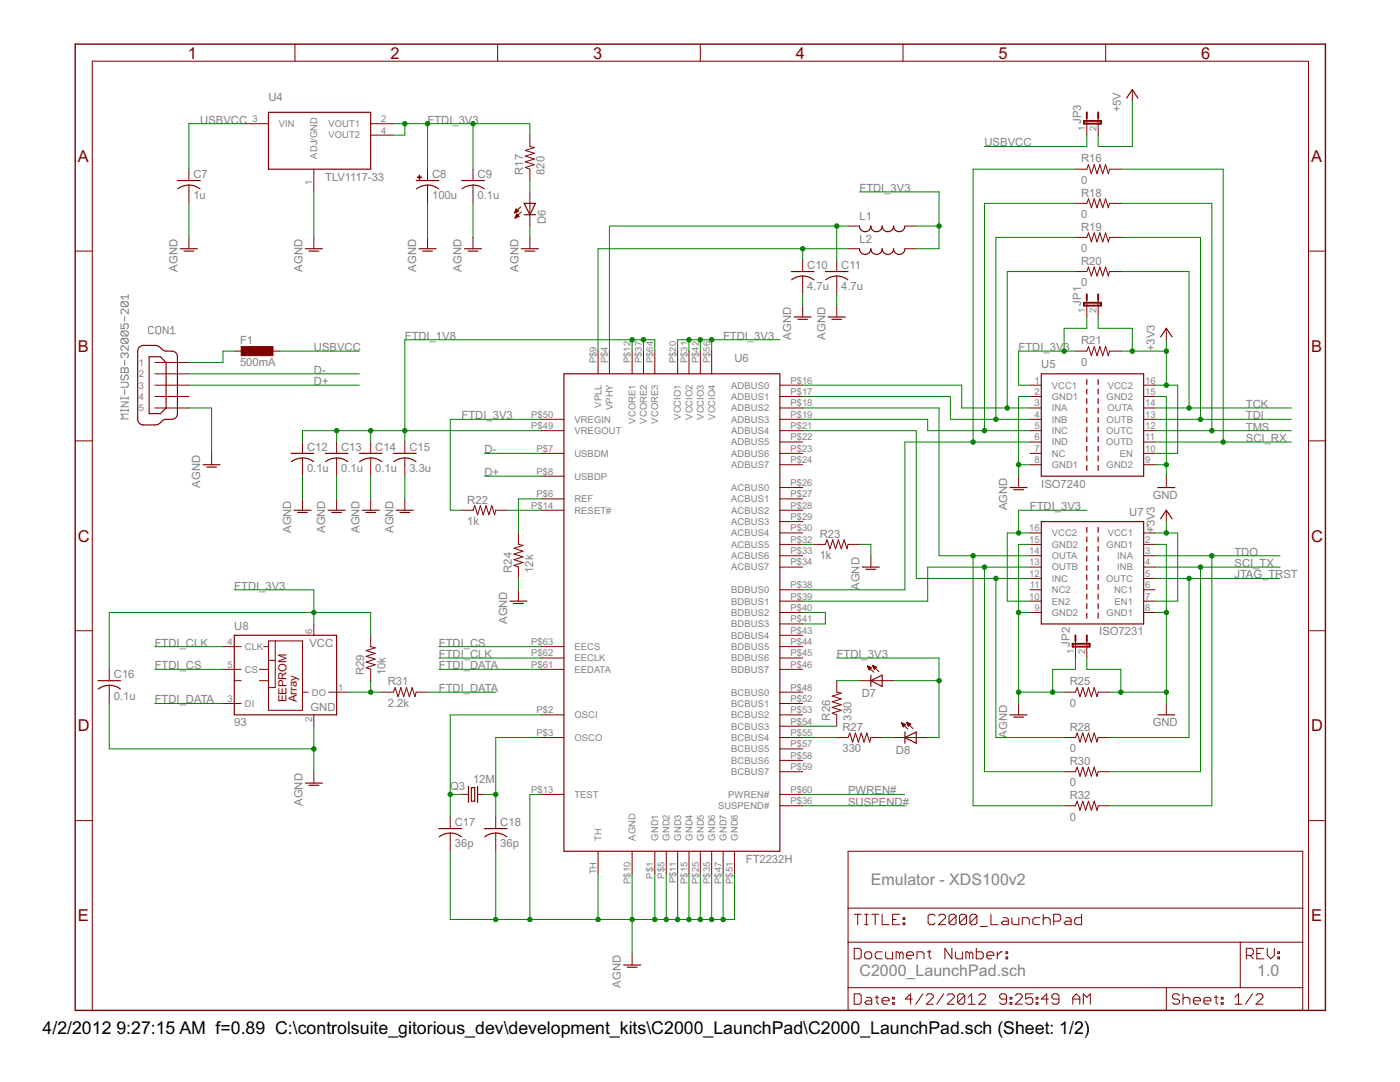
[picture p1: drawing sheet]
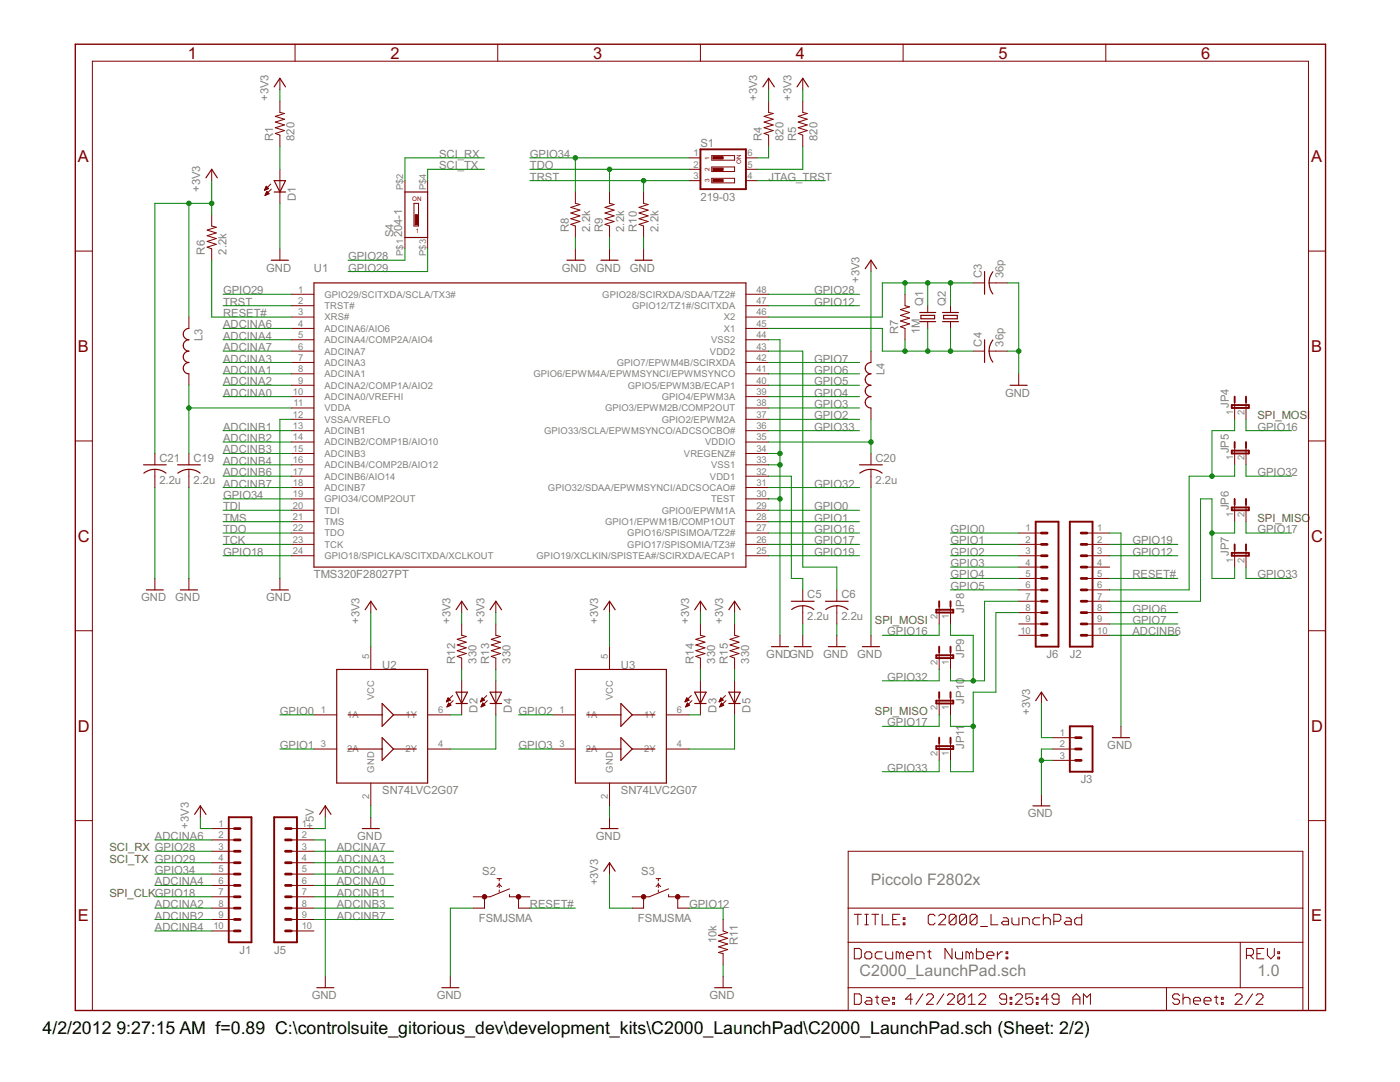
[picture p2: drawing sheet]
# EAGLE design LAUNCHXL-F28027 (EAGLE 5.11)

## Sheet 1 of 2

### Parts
C7  1u  C-USC0402  [C0402]
C8  100u  CPOL-USB/3528-21R  [B/3528-21R]
C9  0.1u  C-USC0402  [C0402]
C10  4.7u  C-USC0402  [C0402]
C11  4.7u  C-USC0402  [C0402]
C12  0.1u  C-USC0402  [C0402]
C13  0.1u  C-USC0402  [C0402]
C14  0.1u  C-USC0402  [C0402]
C15  3.3u  C-USC0402  [C0402]
C16  0.1u  C-USC0402  [C0402]
C17  36p  C-USC0402  [C0402]
C18  36p  C-USC0402  [C0402]
CON1  MINI-USB-32005-201  [32005-201]
D6  LEDCHIP-LED0603  [CHIP-LED0603]
D7  LEDCHIP-LED0603  [CHIP-LED0603]
D8  LEDCHIP-LED0603  [CHIP-LED0603]
F1  500mA  L-EUL1812  [L1812]
JP1  JP1ENORM  [JP1]
JP2  JP1ENORM  [JP1]
JP3  JP1ENORM  [JP1]
L1  L-US0402  [R0402]
L2  L-US0402  [R0402]
Q3  12M  CRYSTALHC49UP  [HC49UP]
R16  0  R-US_R1206  [R1206]
R17  820  R-US_R0402  [R0402]
R18  0  R-US_R1206  [R1206]
R19  0  R-US_R1206  [R1206]
R20  0  R-US_R1206  [R1206]
R21  0  R-US_R1206  [R1206]
R22  1k  R-US_R0402  [R0402]
R23  1k  R-US_R0402  [R0402]
R24  12k  R-US_R0402  [R0402]
R25  0  R-US_R1206  [R1206]
R26  330  R-US_R0402  [R0402]
R27  330  R-US_R0402  [R0402]
R28  0  R-US_R1206  [R1206]
R29  10k  R-US_R0402  [R0402]
R30  0  R-US_R1206  [R1206]
R31  2.2k  R-US_R0402  [R0402]
R32  0  R-US_R1206  [R1206]
U4  TLV1117-33  [SOT223]
U5  ISO7240  [SO-16DW]
U6  FT2232H  [QFN64]
U7  ISO7231  [SO-16DW]
U8  93  [SOT23-6]

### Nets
+3V3: JP1.2 R21.2 U5.10(EN) U5.16(VCC2) U7.1(VCC1) U7.7(EN1) ; also sheet 2
+5V: JP3.2 ; also sheet 2
AGND: C7.2 C8.- C9.2 C10.2 C11.2 C12.2 C13.2 C14.2 C15.2 C16.2 C17.2 C18.2 CON1.5 D6.C JP2.1 R23.2 R24.1 R25.1 U4.1(ADJ/GND) U5.2(GND1) U5.8(GND1) U6.P$1(GND1) U6.P$5(GND2) U6.P$10(AGND) U6.P$11(GND3) U6.P$13(TEST) U6.P$15(GND4) U6.P$25(GND5) U6.P$35(GND6) U6.P$47(GND7) U6.P$51(GND8) U6.TH U7.9(GND2) U7.15(GND2) U8.2(GND)
D+: CON1.3 U6.P$8(USBDP)
D-: CON1.2 U6.P$7(USBDM)
FTDI_1V8: C12.1 C13.1 C14.1 C15.1 U6.P$12(VCORE1) U6.P$37(VCORE2) U6.P$49(VREGOUT) U6.P$64(VCORE3)
FTDI_3V3: C8.+ C9.1 C16.1 D7.A D8.A JP1.1 L1.1 L2.1 R17.2 R21.1 R22.1 R29.2 U4.2(VOUT1) U4.4(VOUT2) U5.1(VCC1) U6.P$20(VCCIO1) U6.P$31(VCCIO2) U6.P$42(VCCIO3) U6.P$50(VREGIN) U6.P$56(VCCIO4) U7.10(EN2) U7.16(VCC2) U8.6(VCC)
FTDI_CLK: U6.P$62(EECLK) U8.4(CLK)
FTDI_CS: U6.P$63(EECS) U8.5(CS)
FTDI_DATA: R31.2 U6.P$61(EEDATA) U8.3(DI)
GND: JP2.2 R25.2 U5.9(GND2) U5.15(GND2) U7.2(GND1) U7.8(GND1) ; also sheet 2
JTAG_TRST: R28.2 U7.5(OUTC) ; also sheet 2
N$1: R20.1 U5.3(INA) U6.P$16(ADBUS0)
N$2: C17.1 Q3.1 U6.P$2(OSCI)
N$4: R19.1 U5.4(INB) U6.P$17(ADBUS1)
N$5: R32.1 U6.P$18(ADBUS2) U7.14(OUTA)
N$6: R18.1 U5.5(INC) U6.P$19(ADBUS3)
N$7: C18.1 Q3.2 U6.P$3(OSCO)
N$12: R29.1 R31.1 U8.1(DO)
N$13: R28.1 U6.P$21(ADBUS4) U7.12(INC)
N$14: R23.1 U6.P$32(ACBUS5)
N$15: U6.P$40(BDBUS2) U6.P$41(BDBUS3)
N$16: R16.1 U5.6(IND) U6.P$38(BDBUS0)
N$17: R24.2 U6.P$6(REF)
N$19: R26.1 U6.P$54(BCBUS3)
N$20: C11.1 L1.2 U6.P$4(VPHY)
N$21: R30.1 U6.P$39(BDBUS1) U7.13(OUTB)
N$22: R27.1 U6.P$55(BCBUS4)
N$23: D7.C R26.2
N$24: D8.C R27.2
N$26: C10.1 L2.2 U6.P$9(VPLL)
N$32: D6.A R17.1
N$34: R22.2 U6.P$14(RESET#)
PWREN#: U6.P$60(PWREN#)
SCI_RX: R16.2 U5.11(OUTD) ; also sheet 2
SCI_TX: R30.2 U7.4(INB) ; also sheet 2
SUSPEND#: U6.P$36(SUSPEND#)
TCK: R20.2 U5.14(OUTA) ; also sheet 2
TDI: R19.2 U5.13(OUTB) ; also sheet 2
TDO: R32.2 U7.3(INA) ; also sheet 2
TMS: R18.2 U5.12(OUTC) ; also sheet 2
USBVCC: C7.1 F1.1 JP3.1 U4.3(VIN)
XUSB: CON1.1 F1.2
Unconnected: CON1.4 U5.7(NC) U6.P$22(ADBUS5) U6.P$23(ADBUS6) U6.P$24(ADBUS7) U6.P$26(ACBUS0) U6.P$27(ACBUS1) U6.P$28(ACBUS2) U6.P$29(ACBUS3) U6.P$30(ACBUS4) U6.P$33(ACBUS6) U6.P$34(ACBUS7) U6.P$43(BDBUS4) U6.P$44(BDBUS5) U6.P$45(BDBUS6) U6.P$46(BDBUS7) U6.P$48(BCBUS0) U6.P$52(BCBUS1) U6.P$53(BCBUS2) U6.P$57(BCBUS5) U6.P$58(BCBUS6) U6.P$59(BCBUS7) U7.6(NC1) U7.11(NC2)

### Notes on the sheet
- Emulator - XDS100v2
- C2000_LaunchPad.sch | 1.0

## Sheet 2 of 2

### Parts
C3  36p  C-USC0402  [C0402]
C4  36p  C-USC0402  [C0402]
C5  2.2u  C-USC0402  [C0402]
C6  2.2u  C-USC0402  [C0402]
C19  2.2u  C-USC0402  [C0402]
C20  2.2u  C-USC0402  [C0402]
C21  2.2u  C-USC0402  [C0402]
D1  LEDCHIP-LED0603  [CHIP-LED0603]
D2  LEDCHIP-LED0603  [CHIP-LED0603]
D3  LEDCHIP-LED0603  [CHIP-LED0603]
D4  LEDCHIP-LED0603  [CHIP-LED0603]
D5  LEDCHIP-LED0603  [CHIP-LED0603]
J1  MA10-1  [MA10-1]
J2  MA10-1  [MA10-1]
J3  MA03-1  [MA03-1]
J5  MA10-1  [MA10-1]
J6  MA10-1  [MA10-1]
JP4  JP1ECUT  [C0402]
JP5  JP1ECUT  [C0402]
JP6  JP1ECUT  [C0402]
JP7  JP1ECUT  [C0402]
JP8  JP1ECUT  [C0402]
JP9  JP1ECUT  [C0402]
JP10  JP1ECUT  [C0402]
JP11  JP1ECUT  [C0402]
L3  L-US0402  [R0402]
L4  L-US0402  [R0402]
Q1  CRYSTALHC49S  [HC49/S]
Q2  CRYSTALHC49UP  [HC49UP]
R1  820  R-US_R0402  [R0402]
R4  820  R-US_R0402  [R0402]
R5  820  R-US_R0402  [R0402]
R6  2.2k  R-US_R0402  [R0402]
R7  1M  R-US_R0402  [R0402]
R8  2.2k  R-US_R0402  [R0402]
R9  2.2k  R-US_R0402  [R0402]
R10  2.2k  R-US_R0402  [R0402]
R11  10k  R-US_R0402  [R0402]
R12  330  R-US_R0402  [R0402]
R13  330  R-US_R0402  [R0402]
R14  330  R-US_R0402  [R0402]
R15  330  R-US_R0402  [R0402]
S1  219-03  [CTS-219-03]
S2  FSMJSMA  [FSMJSMA]
S3  FSMJSMA  [FSMJSMA]
S4  204-1  [CTS-204-1]
U1  TMS320F28027PT  [PQFP48]
U2  SN74LVC2G07  [SOT23-6-DBV]
U3  SN74LVC2G07  [SOT23-6-DBV]

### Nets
+3V3: C21.1 J1.1 J3.1 L3.2 L4.2 R1.2 R4.2 R5.2 R6.2 R12.2 R13.2 R14.2 R15.2 S3.P$2 U2.5(VCC) U3.5(VCC) ; also sheet 1
+5V: J5.1 ; also sheet 1
ADCINA0: J5.6 U1.10(ADCINA0/VREFHI)
ADCINA1: J5.5 U1.8(ADCINA1)
ADCINA2: J1.8 U1.9(ADCINA2/COMP1A/AIO2)
ADCINA3: J5.4 U1.7(ADCINA3)
ADCINA4: J1.6 U1.5(ADCINA4/COMP2A/AIO4)
ADCINA6: J1.2 U1.4(ADCINA6/AIO6)
ADCINA7: J5.3 U1.6(ADCINA7)
ADCINB1: J5.7 U1.13(ADCINB1)
ADCINB2: J1.9 U1.14(ADCINB2/COMP1B/AIO10)
ADCINB3: J5.8 U1.15(ADCINB3)
ADCINB4: J1.10 U1.16(ADCINB4/COMP2B/AIO12)
ADCINB6: J2.10 U1.17(ADCINB6/AIO14)
ADCINB7: J5.9 U1.18(ADCINB7)
GND: C3.2 C4.2 C5.2 C6.2 C19.2 C20.2 C21.2 D1.C J2.1 J3.2 J3.3 J5.2 R8.1 R9.1 R10.1 R11.2 S2.P$2 U1.12(VSSA/VREFLO) U1.30(TEST) U1.33(VSS1) U1.34(VREGENZ#) U1.44(VSS2) U2.2(GND) U3.2(GND) ; also sheet 1
GPIO0: J6.1 U1.29(GPIO0/EPWM1A) U2.1(1A)
GPIO1: J6.2 U1.28(GPIO1/EPWM1B/COMP1OUT) U2.3(2A)
GPIO2: J6.3 U1.37(GPIO2/EPWM2A) U3.1(1A)
GPIO3: J6.4 U1.38(GPIO3/EPWM2B/COMP2OUT) U3.3(2A)
GPIO4: J6.5 U1.39(GPIO4/EPWM3A)
GPIO5: J6.6 U1.40(GPIO5/EPWM3B/ECAP1)
GPIO6: J2.8 U1.41(GPIO6/EPWM4A/EPWMSYNCI/EPWMSYNCO)
GPIO7: J2.9 U1.42(GPIO7/EPWM4B/SCIRXDA)
GPIO12: J2.3 R11.1 S3.P$4 U1.47(GPIO12/TZ1#/SCITXDA)
GPIO16: JP4.2 JP8.2 U1.27(GPIO16/SPISIMOA/TZ2#)
GPIO17: JP6.2 JP10.2 U1.26(GPIO17/SPISOMIA/TZ3#)
GPIO18: J1.7 U1.24(GPIO18/SPICLKA/SCITXDA/XCLKOUT)
GPIO19: J2.2 U1.25(GPIO19/XCLKIN/SPISTEA#/SCIRXDA/ECAP1)
GPIO28: J1.3 S4.P$1 U1.48(GPIO28/SCIRXDA/SDAA/TZ2#)
GPIO29: J1.4 S4.P$3 U1.1(GPIO29/SCITXDA/SCLA/TX3#)
GPIO32: JP5.2 JP9.2 U1.31(GPIO32/SDAA/EPWMSYNCI/ADCSOCAO#)
GPIO33: JP7.2 JP11.2 U1.36(GPIO33/SCLA/EPWMSYNCO/ADCSOCBO#)
GPIO34: J1.5 R8.2 S1.1 U1.19(GPIO34/COMP2OUT)
J2: J2.6 JP4.1 JP5.1
JTAG_TRST: S1.4 ; also sheet 1
N$3: C19.1 L3.1 U1.11(VDDA)
N$8: C3.1 Q1.2 Q2.2 R7.2 U1.46(X2)
N$9: R4.1 S1.6
N$10: R5.1 S1.5
N$11: C4.1 Q1.1 Q2.1 R7.1 U1.45(X1)
N$18: C5.1 U1.32(VDD1)
N$25: C6.1 U1.43(VDD2)
N$27: D1.A R1.1
N$28: D2.C U2.6(1Y)
N$29: D4.C U2.4(2Y)
N$30: D2.A R12.1
N$31: D4.A R13.1
N$35: D3.C U3.6(1Y)
N$36: D5.C U3.4(2Y)
N$37: D3.A R14.1
N$38: D5.A R15.1
N$39: C20.1 L4.1 U1.35(VDDIO)
N$41: J6.7 JP8.1 JP9.1
N$42: J2.7 JP6.1 JP7.1
N$48: J6.8 JP10.1 JP11.1
RESET#: J2.5 R6.1 S2.P$4 U1.3(XRS#)
SCI_RX: S4.P$2 ; also sheet 1
SCI_TX: S4.P$4 ; also sheet 1
TCK: U1.23(TCK) ; also sheet 1
TDI: U1.20(TDI) ; also sheet 1
TDO: R9.2 S1.2 U1.22(TDO) ; also sheet 1
TMS: U1.21(TMS) ; also sheet 1
TRST: R10.2 S1.3 U1.2(TRST#)
Unconnected: J2.4 J5.10 J6.9 J6.10 S2.P$1 S2.P$3 S3.P$1 S3.P$3

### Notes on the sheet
- SPI_MOSI
- SPI_MISO
- SPI_MOSI
- SPI_MISO
- SCI_RX
- SCI_TX
- Piccolo F2802x
- SPI_CLK
- C2000_LaunchPad.sch | 1.0
